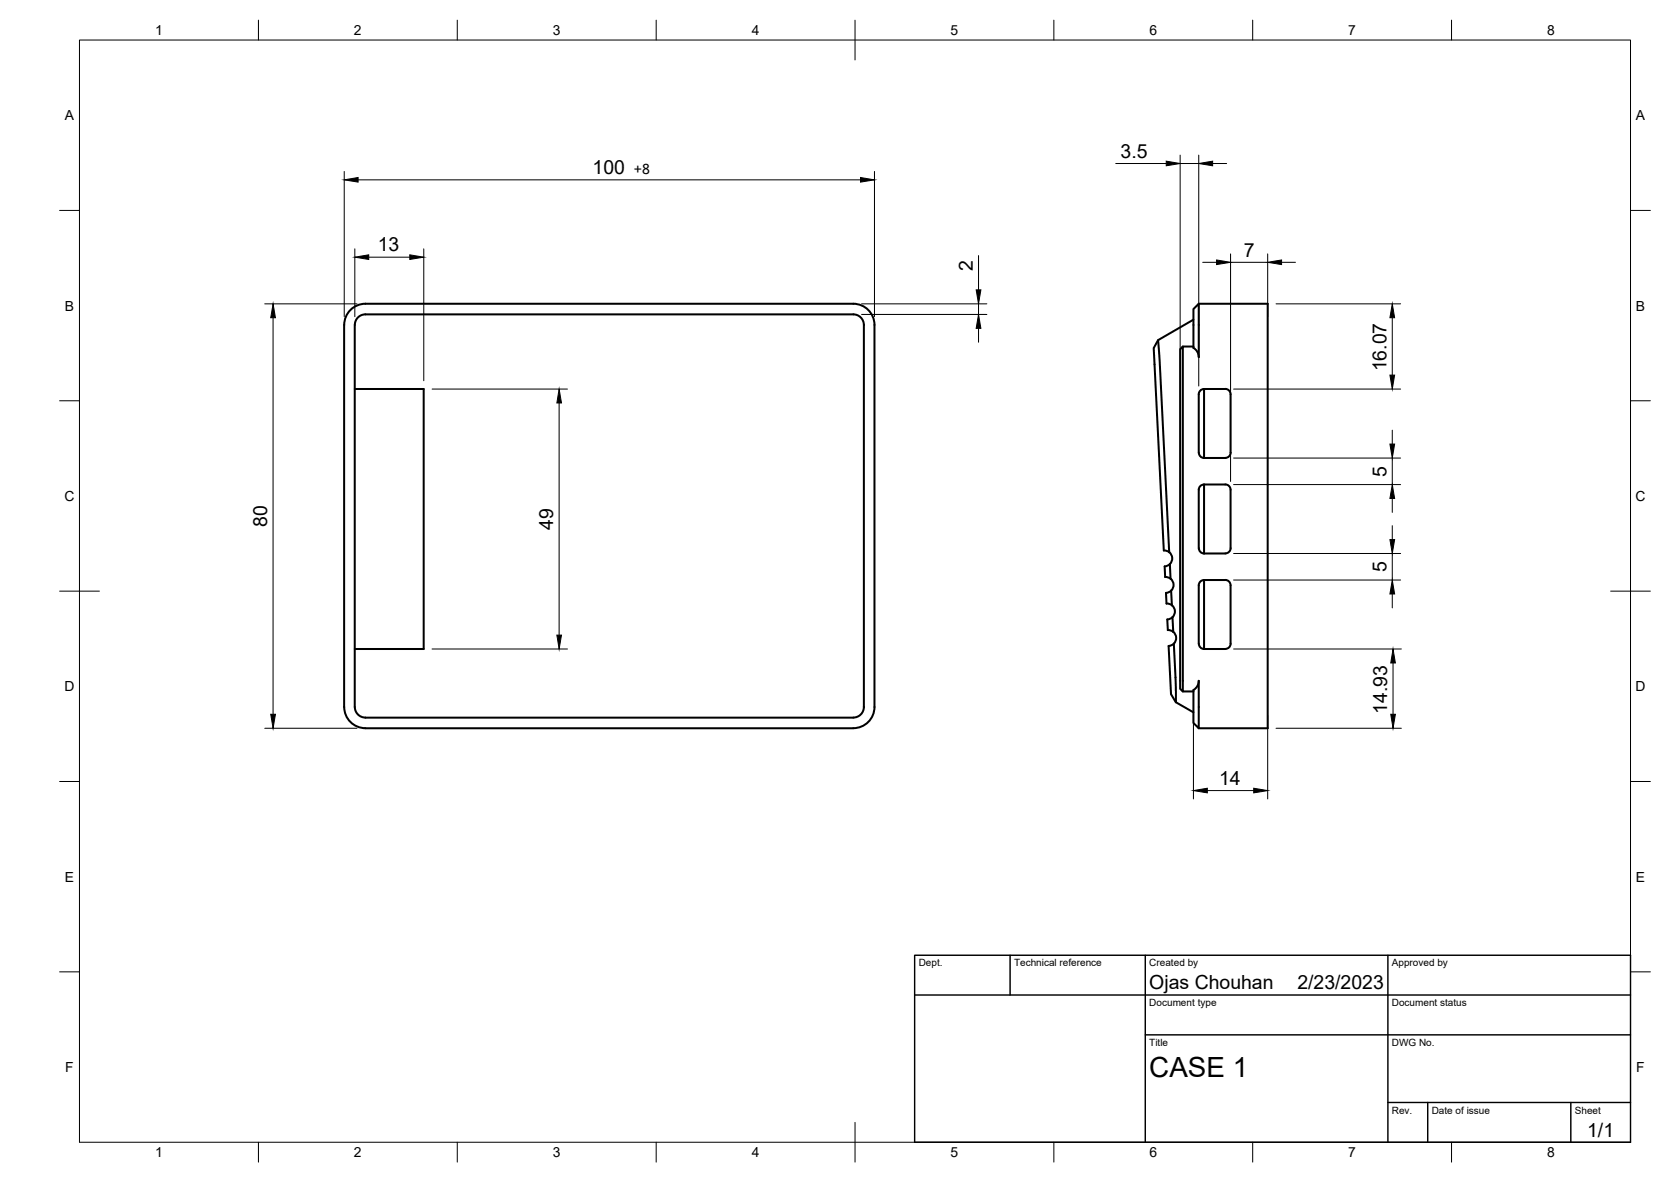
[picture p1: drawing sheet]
<svg xmlns="http://www.w3.org/2000/svg" width="420mm" height="297mm" viewBox="0 0 420 297" stroke-linecap="round" stroke-linejoin="round" font-family="sans-serif">
<!-- layer: Visible -->
<g fill="none" stroke="#000" stroke-width=".51">
<path d="M91.9 79h122.7a2.66 2.66 0 0 1 2.6 2.7v96M91.9 76.3h122.7a5.3 5.3 0 0 1 5.3 5.4v96M91.9 79a2.66 2.66 0 0 0-2.7 2.7v96M91.9 76.3a5.3 5.3 0 0 0-5.3 5.4l-.1 96M300.1 77.7l1.3-1.4v13.4l-.3-1.3-1-1zM301.4 76.3h17.3v106.7h-17.3M89.2 97.8h17.3v65.3h-17.3M291.2 85.5l-1.1 2.1 2.5 50.7 .8 .1 .6 .4M296.7 87.8l.7-.7v86.7l-.7-.7zM297.4 87.1h2.7M300.1 80.3l-8.9 5.2 .4 5.6 2.4 47.7M302.7 97.8l5.4-.1a1.33 1.33 0 0 1 1.3 1.4v14.7"/>
<path d="M302.7 97.8v17.3M302.8 97.8a1.34 1.34 0 0 0-1.4 1.3v14.6a1.34 1.34 0 0 0 1.4 1.4M309.4 113.7a1.33 1.33 0 0 1-1.3 1.4h-5.4M294 138.8a2 2 0 0 1 .2 3M301.4 137.7a1.34 1.34 0 0 0 1.4 1.4M302.7 121.8l5.4-.1a1.33 1.33 0 0 1 1.3 1.4v14.7M302.7 139.1h5.4M302.7 121.8v17.3M302.8 121.8a1.34 1.34 0 0 0-1.4 1.3v14.7M309.4 137.7a1.33 1.33 0 0 1-1.3 1.4M294.2 141.8l-.6 .4-.8 .1 .2 2.7 .7 .1 .6 .3M294.2 141.8l.1 3.6"/>
<path d="M294.3 145.4a2 2 0 0 1 .2 3M294.5 148.4l.2 3.7M294.5 148.4l-.6 .4-.7 .2 .1 2.7 .7 .1 .7 .3M294.7 152.1a2 2 0 0 1 .1 3M294.8 155.1l.2 3.7M294.8 155.1l-.6 .4-.7 .2 .1 2.7h.8l.6 .4M295 158.8a2 2 0 0 1 .1 3M302.7 145.8h5.4M302.7 145.8v17.3M302.8 145.8a1.34 1.34 0 0 0-1.4 1.3v14.7a1.34 1.34 0 0 0 1.4 1.3M308.1 145.7a1.33 1.33 0 0 1 1.3 1.4v14.7M86.6 177.7a5.3 5.3 0 0 0 5.3 5.3"/>
<path d="M89.2 177.7a2.66 2.66 0 0 0 2.7 2.6M217.2 177.7a2.66 2.66 0 0 1-2.6 2.6h-122.7M219.9 177.7a5.3 5.3 0 0 1-5.3 5.3h-122.7M295.1 161.8l-.6 .4-.7 .1 .6 12.1 1.3 2.1M295.1 161.8l.5 10 .1 4.7 4.4 2.5M297.4 173.8h2.7M301.4 171.1v11.9l-1.3-1.3v-4v-4.3l1-1zM302.7 163.1h5.4M309.4 161.8a1.33 1.33 0 0 1-1.3 1.3"/>
</g>
<!-- layer: BORDER -->
<g fill="none" stroke="#000" stroke-width=".25">
<path d="M20 10.1h390v276.9h-390zM65 5.1v5M115 5.1v5M165 5.1v5M215 5.1v10M265 5.1v5M315 5.1v5M365 5.1v5M15 52.9h5M410 52.9h5M15 100.7h5M410 100.7h5"/>
<path d="M15 148.6h10M405 148.6h10M15 196.4h5M410 196.4h5M15 244.2h5M410 244.2h5M65 287v5M115 287v5M165 287v5M215 282.1v9.9M265 287v5M315 287v5"/>
<path d="M365 287v5"/>
</g>
<!-- layer: TITLEBLOCK -->
<path d="M230 240.1h180v46.9h-180zM230 250h180M254 240.1v9.9M288 240.1v46.9M349 240.1v46.9M288 260.1h122M349 277.1h61M359 277.1v9.9M395 277.1v9.9" fill="none" stroke="#000" stroke-width=".36"/>
<!-- layer: FD_Dimensions -->
<g fill="none" stroke="#000" stroke-width=".25">
<path d="M296.7 39v48.7M301.4 39v58M86.6 43.1v36.5M90 45.2h126.4M219.9 43.1v36.5M280.5 41.1h12.7M296.7 41.1h4.7M304.9 41.1h3.5M66.6 76.4h23.2M68.7 79.8v99.7M89.2 62.5v17.1M92.7 64.6h10.3"/>
<path d="M106.6 62.5v33.2M216.6 76.4h31.5M216.6 79h31.5M246 64.2v8.6M246 76.4v2.6M302.4 65.9h3.5M309.4 63.8v57.2M309.4 65.9h9.3M318.7 63.8v15.8M320.8 76.4h31.4M322.2 65.9h3.5M350.1 79.8v14.5"/>
<path d="M108.6 97.8h34.1M246 82.5v3.5M310.2 97.8h42M140.6 101.3v58.3M310.2 115.1h42M350.1 108.1v3.5M350.1 115.1v6.7M310.2 121.8h42M310.2 139.1h42M350.1 125.3v3.5M350.1 132.1v3.5M350.1 139.1v6.7"/>
<path d="M310.2 145.8h42M350.1 149.3v3.5M108.6 163.1h34.1M300.1 179.8v21M310.2 163.1h42.2M318.7 179.8v21M350.3 166.6v12.9M66.6 183h23.2M303.6 198.7h11.6M320.8 183h31.6"/>
</g>
<g fill="#000" stroke="#000" stroke-width=".25">
<path d="M86.6 45.2l3.4-.6v1.2zM216.4 44.6l3.5 .6-3.5 .6zM293.2 40.5l3.5 .6-3.5 .6zM301.4 41.1l3.5-.6v1.2zM68.7 76.4l.6 3.4h-1.2zM89.2 64.6l3.5-.6v1.2zM103 64l3.6 .6-3.6 .6zM245.4 72.8h1.2l-.6 3.6zM305.9 65.3l3.5 .6-3.5 .6zM318.7 65.9l3.5-.6v1.2zM350.1 76.4l.6 3.4h-1.2zM246 79l.6 3.5h-1.2z"/>
<path d="M349.5 94.3h1.2l-.6 3.5zM140.6 97.8l.6 3.5h-1.2zM349.5 111.6h1.2l-.6 3.5zM350.1 121.8l.6 3.5h-1.2zM349.5 135.6h1.2l-.6 3.5zM140 159.6h1.2l-.6 3.5zM350.1 145.8l.6 3.5h-1.2zM68.1 179.5h1.2l-.6 3.5zM350.3 163.1l.6 3.5h-1.2zM349.7 179.5h1.2l-.6 3.5zM300.1 198.7l3.5-.6v1.1zM315.2 198.1l3.5 .6-3.5 .5z"/>
</g>
<text font-size="7" x="289" y="270.6">CASE 1</text>
<g font-size="4.9">
<text x="281.7" y="39.6">3.5</text>
<text x="149" y="43.7">100</text>
<text x="95" y="63.2">13</text>
<text x="312.7" y="64.5">7</text>
<text x="244.6" y="68.1" transform="rotate(-90 244.6 68.1)">2</text>
<text x="348.6" y="93.3" transform="rotate(-90 348.6 93.3)">16.07</text>
<text x="348.6" y="119.8" transform="rotate(-90 348.6 119.8)">5</text>
<text x="67.2" y="132.4" transform="rotate(-90 67.2 132.4)">80</text>
<text x="139.1" y="133.1" transform="rotate(-90 139.1 133.1)">49</text>
<text x="348.6" y="143.8" transform="rotate(-90 348.6 143.8)">5</text>
<text x="348.8" y="179.3" transform="rotate(-90 348.8 179.3)">14.93</text>
<text x="306.5" y="197.3">14</text>
<text x="289" y="248.5">Ojas Chouhan</text>
<text x="326.2" y="248.5">2/23/2023</text>
<text x="399.1" y="285.7">1/1</text>
</g>
<g font-size="3.5">
<text x="39" y="8.8">1</text>
<text x="89" y="8.8">2</text>
<text x="139" y="8.8">3</text>
<text x="189" y="8.8">4</text>
<text x="239" y="8.8">5</text>
<text x="289" y="8.8">6</text>
<text x="339" y="8.8">7</text>
<text x="389" y="8.8">8</text>
<text x="16.3" y="30.2">A</text>
<text x="411.3" y="30.2">A</text>
<text x="159.4" y="43.7">+8</text>
<text x="16.3" y="78">B</text>
<text x="411.3" y="78">B</text>
<text x="16.2" y="125.9">C</text>
<text x="411.2" y="125.9">C</text>
<text x="16.2" y="173.7">D</text>
<text x="411.2" y="173.7">D</text>
<text x="16.3" y="221.6">E</text>
<text x="411.3" y="221.6">E</text>
<text x="16.4" y="269.4">F</text>
<text x="411.4" y="269.4">F</text>
<text x="39" y="290.8">1</text>
<text x="89" y="290.8">2</text>
<text x="139" y="290.8">3</text>
<text x="189" y="290.8">4</text>
<text x="239" y="290.8">5</text>
<text x="289" y="290.8">6</text>
<text x="339" y="290.8">7</text>
<text x="389" y="290.8">8</text>
</g>
<g font-size="2.5">
<text x="231" y="242.9">Dept.</text>
<text x="255" y="242.9">Technical reference</text>
<text x="289" y="242.9">Created by</text>
<text x="350" y="242.9">Approved by</text>
<text x="289" y="252.8">Document type</text>
<text x="350" y="252.8">Document status</text>
<text x="289" y="262.9">Title</text>
<text x="350" y="262.9">DWG No.</text>
<text x="350" y="279.9">Rev.</text>
<text x="360" y="279.9">Date of issue</text>
<text x="396" y="279.9">Sheet</text>
</g>
</svg>
